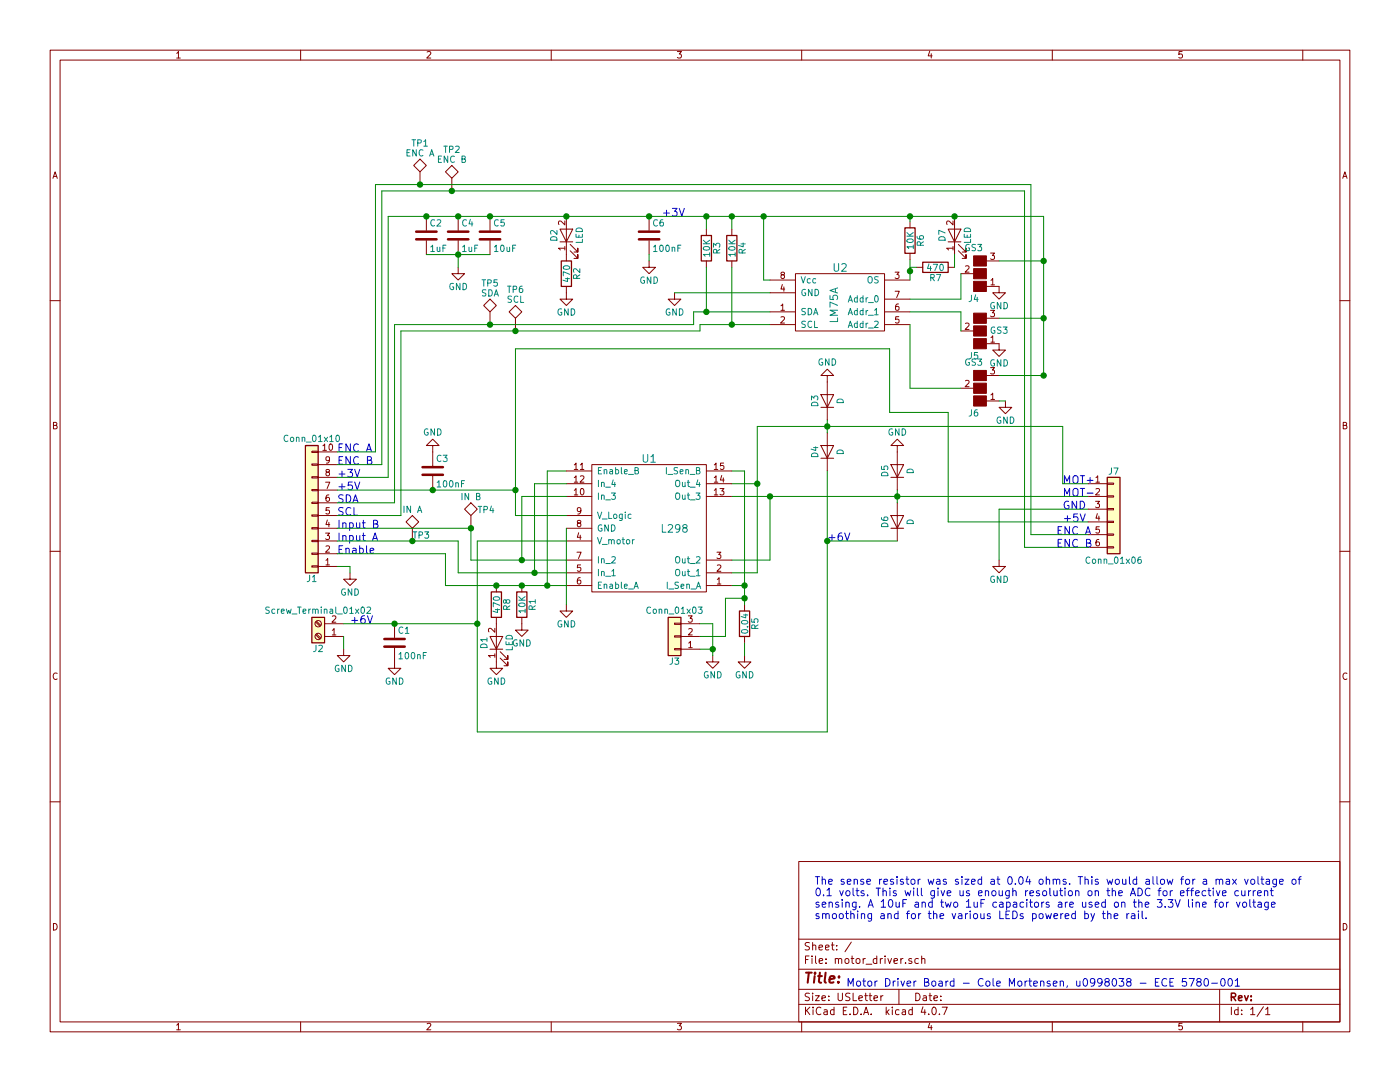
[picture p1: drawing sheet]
EESchema Schematic File Version 2
LIBS:power
LIBS:device
LIBS:switches
LIBS:relays
LIBS:motors
LIBS:transistors
LIBS:conn
LIBS:linear
LIBS:regul
LIBS:74xx
LIBS:cmos4000
LIBS:adc-dac
LIBS:memory
LIBS:xilinx
LIBS:microcontrollers
LIBS:dsp
LIBS:microchip
LIBS:analog_switches
LIBS:motorola
LIBS:texas
LIBS:intel
LIBS:audio
LIBS:interface
LIBS:digital-audio
LIBS:philips
LIBS:display
LIBS:cypress
LIBS:siliconi
LIBS:opto
LIBS:atmel
LIBS:contrib
LIBS:valves
LIBS:motor_driver_components
LIBS:motor_driver-cache
EELAYER 25 0
EELAYER END
$Descr USLetter 11000 8500
encoding utf-8
Sheet 1 1
Title ""
Date ""
Rev ""
Comp ""
Comment1 ""
Comment2 ""
Comment3 ""
Comment4 ""
$EndDescr
$Comp
L L298 U1
U 1 1
P 5100 4150
F 0 "U1" H 5100 4700 60  0000 C CNN
F 1 "L298" H 5300 4150 60  0000 C CNN
F 2 "TO_SOT_Packages_THT:TO-220-15_Vertical_StaggeredType1" H 5650 3800 60  0001 C CNN
F 3 "" H 5650 3800 60  0001 C CNN
	1    5100 4150
	1    0    0    -1  
$EndComp
$Comp
L LM75A U2
U 1 1
P 6600 2400
F 0 "U2" H 6600 2700 60  0000 C CNN
F 1 "LM75A" V 6550 2400 60  0000 C CNN
F 2 "SMD_Packages:SOIC-8-N" H 6450 2100 60  0001 C CNN
F 3 "" H 6450 2100 60  0001 C CNN
	1    6600 2400
	1    0    0    -1  
$EndComp
$Comp
L R R5
U 1 1
P 5850 4900
F 0 "R5" V 5930 4900 50  0000 C CNN
F 1 "0.04" V 5850 4900 50  0000 C CNN
F 2 "Resistors_SMD:R_1206_HandSoldering" V 5780 4900 50  0001 C CNN
F 3 "" H 5850 4900 50  0001 C CNN
	1    5850 4900
	1    0    0    -1  
$EndComp
$Comp
L GND #PWR01
U 1 1
P 5850 5150
F 0 "#PWR01" H 5850 4900 50  0001 C CNN
F 1 "GND" H 5850 5000 50  0000 C CNN
F 2 "" H 5850 5150 50  0001 C CNN
F 3 "" H 5850 5150 50  0001 C CNN
	1    5850 5150
	1    0    0    -1  
$EndComp
$Comp
L Conn_01x03 J3
U 1 1
P 5300 5000
F 0 "J3" H 5300 5200 50  0000 C CNN
F 1 "Conn_01x03" H 5300 4800 50  0000 C CNN
F 2 "Socket_Strips:Socket_Strip_Straight_1x03_Pitch2.54mm" H 5300 5000 50  0001 C CNN
F 3 "" H 5300 5000 50  0001 C CNN
	1    5300 5000
	-1   0    0    1   
$EndComp
$Comp
L Conn_01x10 J1
U 1 1
P 2450 4050
F 0 "J1" H 2450 4550 50  0000 C CNN
F 1 "Conn_01x10" H 2450 3450 50  0000 C CNN
F 2 "Socket_Strips:Socket_Strip_Straight_1x10_Pitch2.54mm" H 2450 4050 50  0001 C CNN
F 3 "" H 2450 4050 50  0001 C CNN
	1    2450 4050
	-1   0    0    1   
$EndComp
$Comp
L Conn_01x06 J7
U 1 1
P 8750 4000
F 0 "J7" H 8750 4300 50  0000 C CNN
F 1 "Conn_01x06" H 8750 3600 50  0000 C CNN
F 2 "Socket_Strips:Socket_Strip_Straight_1x06_Pitch2.54mm" H 8750 4000 50  0001 C CNN
F 3 "" H 8750 4000 50  0001 C CNN
	1    8750 4000
	1    0    0    -1  
$EndComp
$Comp
L GND #PWR02
U 1 1
P 2700 5100
F 0 "#PWR02" H 2700 4850 50  0001 C CNN
F 1 "GND" H 2700 4950 50  0000 C CNN
F 2 "" H 2700 5100 50  0001 C CNN
F 3 "" H 2700 5100 50  0001 C CNN
	1    2700 5100
	1    0    0    -1  
$EndComp
$Comp
L GND #PWR03
U 1 1
P 4450 4750
F 0 "#PWR03" H 4450 4500 50  0001 C CNN
F 1 "GND" H 4450 4600 50  0000 C CNN
F 2 "" H 4450 4750 50  0001 C CNN
F 3 "" H 4450 4750 50  0001 C CNN
	1    4450 4750
	1    0    0    -1  
$EndComp
Text Notes 2750 4900 0    60   ~ 0
+6V
$Comp
L GND #PWR04
U 1 1
P 5600 5150
F 0 "#PWR04" H 5600 4900 50  0001 C CNN
F 1 "GND" H 5600 5000 50  0000 C CNN
F 2 "" H 5600 5150 50  0001 C CNN
F 3 "" H 5600 5150 50  0001 C CNN
	1    5600 5150
	1    0    0    -1  
$EndComp
$Comp
L GND #PWR05
U 1 1
P 7850 4400
F 0 "#PWR05" H 7850 4150 50  0001 C CNN
F 1 "GND" H 7850 4250 50  0000 C CNN
F 2 "" H 7850 4400 50  0001 C CNN
F 3 "" H 7850 4400 50  0001 C CNN
	1    7850 4400
	1    0    0    -1  
$EndComp
$Comp
L GND #PWR06
U 1 1
P 5300 2300
F 0 "#PWR06" H 5300 2050 50  0001 C CNN
F 1 "GND" H 5300 2150 50  0000 C CNN
F 2 "" H 5300 2300 50  0001 C CNN
F 3 "" H 5300 2300 50  0001 C CNN
	1    5300 2300
	1    0    0    -1  
$EndComp
$Comp
L GND #PWR07
U 1 1
P 2750 4500
F 0 "#PWR07" H 2750 4250 50  0001 C CNN
F 1 "GND" H 2750 4350 50  0000 C CNN
F 2 "" H 2750 4500 50  0001 C CNN
F 3 "" H 2750 4500 50  0001 C CNN
	1    2750 4500
	1    0    0    -1  
$EndComp
Text Notes 6650 7750 0    60   ~ 0
Motor Driver Board - Cole Mortensen, u0998038 - ECE 5780-001\n
Text Notes 2650 3750 0    60   ~ 0
+3V
Text Notes 2650 3850 0    60   ~ 0
+5V
Text Notes 2650 3950 0    60   ~ 0
SDA
Text Notes 2650 4050 0    60   ~ 0
SCL
Text Notes 2650 3550 0    60   ~ 0
ENC A
Text Notes 2650 3650 0    60   ~ 0
ENC B
Text Notes 2650 4350 0    60   ~ 0
Enable
Text Notes 2650 4250 0    60   ~ 0
Input A
Text Notes 2650 4150 0    60   ~ 0
Input B
$Comp
L C C3
U 1 1
P 3400 3700
F 0 "C3" H 3425 3800 50  0000 L CNN
F 1 "100nF" H 3425 3600 50  0000 L CNN
F 2 "Capacitors_SMD:C_1206_HandSoldering" H 3438 3550 50  0001 C CNN
F 3 "" H 3400 3700 50  0001 C CNN
	1    3400 3700
	1    0    0    -1  
$EndComp
$Comp
L GND #PWR08
U 1 1
P 3400 3550
F 0 "#PWR08" H 3400 3300 50  0001 C CNN
F 1 "GND" H 3400 3400 50  0000 C CNN
F 2 "" H 3400 3550 50  0001 C CNN
F 3 "" H 3400 3550 50  0001 C CNN
	1    3400 3550
	-1   0    0    1   
$EndComp
$Comp
L C C1
U 1 1
P 3100 5050
F 0 "C1" H 3125 5150 50  0000 L CNN
F 1 "100nF" H 3125 4950 50  0000 L CNN
F 2 "Capacitors_SMD:C_1206_HandSoldering" H 3138 4900 50  0001 C CNN
F 3 "" H 3100 5050 50  0001 C CNN
	1    3100 5050
	1    0    0    -1  
$EndComp
$Comp
L GND #PWR09
U 1 1
P 3100 5200
F 0 "#PWR09" H 3100 4950 50  0001 C CNN
F 1 "GND" H 3100 5050 50  0000 C CNN
F 2 "" H 3100 5200 50  0001 C CNN
F 3 "" H 3100 5200 50  0001 C CNN
	1    3100 5200
	1    0    0    -1  
$EndComp
$Comp
L D D3
U 1 1
P 6500 3150
F 0 "D3" H 6500 3250 50  0000 C CNN
F 1 "D" H 6500 3050 50  0000 C CNN
F 2 "Diodes_SMD:D_SMA_Handsoldering" H 6500 3150 50  0001 C CNN
F 3 "" H 6500 3150 50  0001 C CNN
	1    6500 3150
	0    -1   -1   0   
$EndComp
$Comp
L D D4
U 1 1
P 6500 3550
F 0 "D4" H 6500 3650 50  0000 C CNN
F 1 "D" H 6500 3450 50  0000 C CNN
F 2 "Diodes_SMD:D_SMA_Handsoldering" H 6500 3550 50  0001 C CNN
F 3 "" H 6500 3550 50  0001 C CNN
	1    6500 3550
	0    -1   -1   0   
$EndComp
$Comp
L GND #PWR010
U 1 1
P 6500 3000
F 0 "#PWR010" H 6500 2750 50  0001 C CNN
F 1 "GND" H 6500 2850 50  0000 C CNN
F 2 "" H 6500 3000 50  0001 C CNN
F 3 "" H 6500 3000 50  0001 C CNN
	1    6500 3000
	-1   0    0    1   
$EndComp
$Comp
L D D5
U 1 1
P 7050 3700
F 0 "D5" H 7050 3800 50  0000 C CNN
F 1 "D" H 7050 3600 50  0000 C CNN
F 2 "Diodes_SMD:D_SMA_Handsoldering" H 7050 3700 50  0001 C CNN
F 3 "" H 7050 3700 50  0001 C CNN
	1    7050 3700
	0    -1   -1   0   
$EndComp
$Comp
L D D6
U 1 1
P 7050 4100
F 0 "D6" H 7050 4200 50  0000 C CNN
F 1 "D" H 7050 4000 50  0000 C CNN
F 2 "Diodes_SMD:D_SMA_Handsoldering" H 7050 4100 50  0001 C CNN
F 3 "" H 7050 4100 50  0001 C CNN
	1    7050 4100
	0    -1   -1   0   
$EndComp
$Comp
L GND #PWR011
U 1 1
P 7050 3550
F 0 "#PWR011" H 7050 3300 50  0001 C CNN
F 1 "GND" H 7050 3400 50  0000 C CNN
F 2 "" H 7050 3550 50  0001 C CNN
F 3 "" H 7050 3550 50  0001 C CNN
	1    7050 3550
	-1   0    0    1   
$EndComp
$Comp
L R R1
U 1 1
P 4100 4750
F 0 "R1" V 4180 4750 50  0000 C CNN
F 1 "10K" V 4100 4750 50  0000 C CNN
F 2 "Resistors_SMD:R_1206_HandSoldering" V 4030 4750 50  0001 C CNN
F 3 "" H 4100 4750 50  0001 C CNN
	1    4100 4750
	1    0    0    -1  
$EndComp
$Comp
L GND #PWR012
U 1 1
P 4100 4900
F 0 "#PWR012" H 4100 4650 50  0001 C CNN
F 1 "GND" H 4100 4750 50  0000 C CNN
F 2 "" H 4100 4900 50  0001 C CNN
F 3 "" H 4100 4900 50  0001 C CNN
	1    4100 4900
	1    0    0    -1  
$EndComp
$Comp
L C C6
U 1 1
P 5100 1850
F 0 "C6" H 5125 1950 50  0000 L CNN
F 1 "100nF" H 5125 1750 50  0000 L CNN
F 2 "Capacitors_SMD:C_1206_HandSoldering" H 5138 1700 50  0001 C CNN
F 3 "" H 5100 1850 50  0001 C CNN
	1    5100 1850
	1    0    0    -1  
$EndComp
$Comp
L GND #PWR013
U 1 1
P 5100 2050
F 0 "#PWR013" H 5100 1800 50  0001 C CNN
F 1 "GND" H 5100 1900 50  0000 C CNN
F 2 "" H 5100 2050 50  0001 C CNN
F 3 "" H 5100 2050 50  0001 C CNN
	1    5100 2050
	1    0    0    -1  
$EndComp
Text Notes 6500 4250 0    60   ~ 0
+6V
$Comp
L R R6
U 1 1
P 7150 1890
F 0 "R6" V 7230 1890 50  0000 C CNN
F 1 "10K" V 7150 1890 50  0000 C CNN
F 2 "Resistors_SMD:R_1206_HandSoldering" V 7080 1890 50  0001 C CNN
F 3 "" H 7150 1890 50  0001 C CNN
	1    7150 1890
	1    0    0    -1  
$EndComp
$Comp
L R R3
U 1 1
P 5550 1950
F 0 "R3" V 5630 1950 50  0000 C CNN
F 1 "10K" V 5550 1950 50  0000 C CNN
F 2 "Resistors_SMD:R_1206_HandSoldering" V 5480 1950 50  0001 C CNN
F 3 "" H 5550 1950 50  0001 C CNN
	1    5550 1950
	1    0    0    -1  
$EndComp
$Comp
L R R4
U 1 1
P 5750 1950
F 0 "R4" V 5830 1950 50  0000 C CNN
F 1 "10K" V 5750 1950 50  0000 C CNN
F 2 "Resistors_SMD:R_1206_HandSoldering" V 5680 1950 50  0001 C CNN
F 3 "" H 5750 1950 50  0001 C CNN
	1    5750 1950
	1    0    0    -1  
$EndComp
Text Notes 5200 1700 0    60   ~ 0
+3V
Text Notes 8350 4100 0    60   ~ 0
+5V
Text Notes 8350 4000 0    60   ~ 0
GND
Text Notes 8350 3800 0    60   ~ 0
MOT+
Text Notes 8350 3900 0    60   ~ 0
MOT-
Text Notes 8300 4200 0    60   ~ 0
ENC A
Text Notes 8300 4300 0    60   ~ 0
ENC B
$Comp
L C C2
U 1 1
P 3350 1850
F 0 "C2" H 3375 1950 50  0000 L CNN
F 1 "1uF" H 3375 1750 50  0000 L CNN
F 2 "Capacitors_THT:CP_Radial_D5.0mm_P2.00mm" H 3388 1700 50  0001 C CNN
F 3 "" H 3350 1850 50  0001 C CNN
	1    3350 1850
	1    0    0    -1  
$EndComp
$Comp
L C C4
U 1 1
P 3600 1850
F 0 "C4" H 3625 1950 50  0000 L CNN
F 1 "1uF" H 3625 1750 50  0000 L CNN
F 2 "Capacitors_THT:CP_Radial_D5.0mm_P2.00mm" H 3638 1700 50  0001 C CNN
F 3 "" H 3600 1850 50  0001 C CNN
	1    3600 1850
	1    0    0    -1  
$EndComp
$Comp
L C C5
U 1 1
P 3850 1850
F 0 "C5" H 3875 1950 50  0000 L CNN
F 1 "10uF" H 3875 1750 50  0000 L CNN
F 2 "Capacitors_THT:C_Rect_L7.0mm_W3.5mm_P5.00mm" H 3888 1700 50  0001 C CNN
F 3 "" H 3850 1850 50  0001 C CNN
	1    3850 1850
	1    0    0    -1  
$EndComp
$Comp
L GND #PWR014
U 1 1
P 3600 2100
F 0 "#PWR014" H 3600 1850 50  0001 C CNN
F 1 "GND" H 3600 1950 50  0000 C CNN
F 2 "" H 3600 2100 50  0001 C CNN
F 3 "" H 3600 2100 50  0001 C CNN
	1    3600 2100
	1    0    0    -1  
$EndComp
$Comp
L LED D7
U 1 1
P 7500 1850
F 0 "D7" H 7500 1950 50  0000 C CNN
F 1 "LED" H 7500 1750 50  0000 C CNN
F 2 "LEDs:LED_1206_HandSoldering" H 7500 1850 50  0001 C CNN
F 3 "" H 7500 1850 50  0001 C CNN
	1    7500 1850
	0    -1   -1   0   
$EndComp
$Comp
L R R7
U 1 1
P 7350 2100
F 0 "R7" V 7430 2100 50  0000 C CNN
F 1 "470" V 7350 2100 50  0000 C CNN
F 2 "Resistors_SMD:R_1206_HandSoldering" V 7280 2100 50  0001 C CNN
F 3 "" H 7350 2100 50  0001 C CNN
	1    7350 2100
	0    1    1    0   
$EndComp
$Comp
L GS3 J5
U 1 1
P 7700 2600
F 0 "J5" H 7750 2800 50  0000 C CNN
F 1 "GS3" H 7550 2600 50  0000 C CNN
F 2 "Connectors:GS3" V 7788 2526 50  0001 C CNN
F 3 "" H 7700 2600 50  0001 C CNN
	1    7700 2600
	-1   0    0    1   
$EndComp
$Comp
L GS3 J4
U 1 1
P 7700 2150
F 0 "J4" H 7750 2350 50  0000 C CNN
F 1 "GS3" H 7750 1951 50  0000 C CNN
F 2 "Connectors:GS3" V 7788 2076 50  0001 C CNN
F 3 "" H 7700 2150 50  0001 C CNN
	1    7700 2150
	-1   0    0    1   
$EndComp
$Comp
L GS3 J6
U 1 1
P 7700 3050
F 0 "J6" H 7750 3250 50  0000 C CNN
F 1 "GS3" H 7750 2851 50  0000 C CNN
F 2 "Connectors:GS3" V 7788 2976 50  0001 C CNN
F 3 "" H 7700 3050 50  0001 C CNN
	1    7700 3050
	-1   0    0    1   
$EndComp
$Comp
L GND #PWR015
U 1 1
P 7900 3150
F 0 "#PWR015" H 7900 2900 50  0001 C CNN
F 1 "GND" H 7900 3000 50  0000 C CNN
F 2 "" H 7900 3150 50  0001 C CNN
F 3 "" H 7900 3150 50  0001 C CNN
	1    7900 3150
	1    0    0    -1  
$EndComp
$Comp
L GND #PWR016
U 1 1
P 7850 2250
F 0 "#PWR016" H 7850 2000 50  0001 C CNN
F 1 "GND" H 7850 2100 50  0000 C CNN
F 2 "" H 7850 2250 50  0001 C CNN
F 3 "" H 7850 2250 50  0001 C CNN
	1    7850 2250
	1    0    0    -1  
$EndComp
$Comp
L GND #PWR017
U 1 1
P 7850 2700
F 0 "#PWR017" H 7850 2450 50  0001 C CNN
F 1 "GND" H 7850 2550 50  0000 C CNN
F 2 "" H 7850 2700 50  0001 C CNN
F 3 "" H 7850 2700 50  0001 C CNN
	1    7850 2700
	1    0    0    -1  
$EndComp
$Comp
L LED D2
U 1 1
P 4450 1850
F 0 "D2" H 4450 1950 50  0000 C CNN
F 1 "LED" H 4450 1750 50  0000 C CNN
F 2 "LEDs:LED_1206_HandSoldering" H 4450 1850 50  0001 C CNN
F 3 "" H 4450 1850 50  0001 C CNN
	1    4450 1850
	0    -1   -1   0   
$EndComp
$Comp
L R R2
U 1 1
P 4450 2150
F 0 "R2" V 4530 2150 50  0000 C CNN
F 1 "470" V 4450 2150 50  0000 C CNN
F 2 "Resistors_SMD:R_1206_HandSoldering" V 4380 2150 50  0001 C CNN
F 3 "" H 4450 2150 50  0001 C CNN
	1    4450 2150
	1    0    0    -1  
$EndComp
$Comp
L GND #PWR018
U 1 1
P 4450 2300
F 0 "#PWR018" H 4450 2050 50  0001 C CNN
F 1 "GND" H 4450 2150 50  0000 C CNN
F 2 "" H 4450 2300 50  0001 C CNN
F 3 "" H 4450 2300 50  0001 C CNN
	1    4450 2300
	1    0    0    -1  
$EndComp
$Comp
L LED D1
U 1 1
P 3900 5050
F 0 "D1" H 3900 5150 50  0000 C CNN
F 1 "LED" H 3900 4950 50  0000 C CNN
F 2 "LEDs:LED_1206_HandSoldering" H 3900 5050 50  0001 C CNN
F 3 "" H 3900 5050 50  0001 C CNN
	1    3900 5050
	0    -1   -1   0   
$EndComp
$Comp
L GND #PWR019
U 1 1
P 3900 5200
F 0 "#PWR019" H 3900 4950 50  0001 C CNN
F 1 "GND" H 3900 5050 50  0000 C CNN
F 2 "" H 3900 5200 50  0001 C CNN
F 3 "" H 3900 5200 50  0001 C CNN
	1    3900 5200
	1    0    0    -1  
$EndComp
$Comp
L TEST TP1
U 1 1
P 3300 1450
F 0 "TP1" H 3300 1750 50  0000 C BNN
F 1 "ENC A" H 3300 1700 50  0000 C CNN
F 2 "Measurement_Points:Test_Point" H 3300 1450 50  0001 C CNN
F 3 "" H 3300 1450 50  0001 C CNN
	1    3300 1450
	1    0    0    -1  
$EndComp
$Comp
L TEST TP2
U 1 1
P 3550 1500
F 0 "TP2" H 3550 1800 50  0000 C BNN
F 1 "ENC B" H 3550 1750 50  0000 C CNN
F 2 "Measurement_Points:Test_Point" H 3550 1500 50  0001 C CNN
F 3 "" H 3550 1500 50  0001 C CNN
	1    3550 1500
	1    0    0    -1  
$EndComp
$Comp
L TEST TP5
U 1 1
P 3850 2550
F 0 "TP5" H 3850 2850 50  0000 C BNN
F 1 "SDA" H 3850 2800 50  0000 C CNN
F 2 "Measurement_Points:Test_Point" H 3850 2550 50  0001 C CNN
F 3 "" H 3850 2550 50  0001 C CNN
	1    3850 2550
	1    0    0    -1  
$EndComp
$Comp
L TEST TP6
U 1 1
P 4050 2600
F 0 "TP6" H 4050 2900 50  0000 C BNN
F 1 "SCL" H 4050 2850 50  0000 C CNN
F 2 "Measurement_Points:Test_Point" H 4050 2600 50  0001 C CNN
F 3 "" H 4050 2600 50  0001 C CNN
	1    4050 2600
	1    0    0    -1  
$EndComp
$Comp
L TEST TP3
U 1 1
P 3240 4250
F 0 "TP3" H 3310 4270 50  0000 C BNN
F 1 "IN A" H 3240 4500 50  0000 C CNN
F 2 "Measurement_Points:Measurement_Point_Round-SMD-Pad_Small" H 3240 4250 50  0001 C CNN
F 3 "" H 3240 4250 50  0001 C CNN
	1    3240 4250
	1    0    0    -1  
$EndComp
$Comp
L TEST TP4
U 1 1
P 3700 4150
F 0 "TP4" H 3820 4270 50  0000 C BNN
F 1 "IN B" H 3700 4400 50  0000 C CNN
F 2 "Measurement_Points:Measurement_Point_Round-SMD-Pad_Small" H 3700 4150 50  0001 C CNN
F 3 "" H 3700 4150 50  0001 C CNN
	1    3700 4150
	1    0    0    -1  
$EndComp
$Comp
L Screw_Terminal_01x02 J2
U 1 1
P 2500 5000
F 0 "J2" H 2500 5100 50  0000 C CNN
F 1 "Screw_Terminal_01x02" H 2500 4800 50  0000 C CNN
F 2 "TerminalBlocks_Phoenix:TerminalBlock_Phoenix_MKDS1.5-2pol" H 2500 5000 50  0001 C CNN
F 3 "" H 2500 5000 50  0001 C CNN
	1    2500 5000
	-1   0    0    1   
$EndComp
$Comp
L R R8
U 1 1
P 3900 4750
F 0 "R8" V 3980 4750 50  0000 C CNN
F 1 "470" V 3900 4750 50  0000 C CNN
F 2 "Resistors_SMD:R_1206_HandSoldering" V 3830 4750 50  0001 C CNN
F 3 "" H 3900 4750 50  0001 C CNN
	1    3900 4750
	1    0    0    -1  
$EndComp
Wire Wire Line
	3500 4600 4450 4600
Wire Wire Line
	4300 4600 4300 3700
Wire Wire Line
	4300 3700 4450 3700
Wire Wire Line
	3600 4500 4450 4500
Wire Wire Line
	4200 4500 4200 3800
Wire Wire Line
	4200 3800 4450 3800
Wire Wire Line
	3700 4400 4450 4400
Wire Wire Line
	4100 4400 4100 3900
Wire Wire Line
	4100 3900 4450 3900
Wire Wire Line
	5750 3700 5850 3700
Wire Wire Line
	5850 3700 5850 4750
Wire Wire Line
	5850 4600 5750 4600
Wire Wire Line
	5950 4500 5750 4500
Wire Wire Line
	6050 3900 6050 4400
Wire Wire Line
	6050 4400 5750 4400
Connection ~ 5850 4600
Wire Wire Line
	5850 5050 5850 5150
Wire Wire Line
	3750 4900 2700 4900
Wire Wire Line
	3750 4250 3750 5750
Wire Wire Line
	3750 4250 4450 4250
Wire Wire Line
	2700 5100 2700 5000
Wire Wire Line
	4450 4750 4450 4150
Wire Wire Line
	5500 5000 5700 5000
Wire Wire Line
	5700 5000 5700 4700
Wire Wire Line
	5700 4700 5850 4700
Connection ~ 5850 4700
Wire Wire Line
	5500 4900 5600 4900
Wire Wire Line
	5600 4900 5600 5150
Wire Wire Line
	5600 5100 5500 5100
Connection ~ 5600 5100
Connection ~ 5950 3800
Connection ~ 6050 3900
Wire Wire Line
	7850 4000 8550 4000
Wire Wire Line
	3050 1700 8200 1700
Wire Wire Line
	6000 1700 6000 2200
Wire Wire Line
	6000 2200 6050 2200
Wire Wire Line
	5300 2300 6050 2300
Wire Wire Line
	2750 4500 2750 4450
Wire Wire Line
	2750 4450 2650 4450
Wire Wire Line
	2950 3550 2650 3550
Wire Wire Line
	2950 1450 2950 3550
Wire Wire Line
	2950 1450 8100 1450
Wire Wire Line
	8100 1450 8100 4200
Wire Wire Line
	8100 4200 8550 4200
Wire Wire Line
	7850 4000 7850 4400
Wire Wire Line
	8050 4300 8550 4300
Wire Wire Line
	8050 1500 8050 4300
Wire Wire Line
	3000 1500 8050 1500
Wire Wire Line
	3000 1500 3000 3650
Wire Wire Line
	3000 3650 2650 3650
Wire Wire Line
	3050 3750 2650 3750
Wire Wire Line
	3050 1700 3050 3750
Wire Wire Line
	2650 3850 4050 3850
Wire Wire Line
	4050 2740 4050 4050
Wire Wire Line
	4050 4050 4450 4050
Wire Wire Line
	3100 3950 2650 3950
Wire Wire Line
	3100 2550 3100 3950
Wire Wire Line
	3100 2550 5450 2550
Wire Wire Line
	5450 2550 5450 2450
Wire Wire Line
	5450 2450 6050 2450
Wire Wire Line
	2650 4050 3150 4050
Wire Wire Line
	3150 2600 5500 2600
Wire Wire Line
	5500 2600 5500 2550
Wire Wire Line
	5500 2550 6050 2550
Wire Wire Line
	2650 4350 3500 4350
Wire Wire Line
	3500 4350 3500 4600
Connection ~ 4300 4600
Wire Wire Line
	2650 4250 3600 4250
Wire Wire Line
	3600 4250 3600 4500
Connection ~ 4200 4500
Wire Wire Line
	2650 4150 3700 4150
Wire Wire Line
	3700 4150 3700 4400
Connection ~ 4100 4400
Wire Wire Line
	5950 3800 5750 3800
Wire Wire Line
	5950 3350 5950 4500
Wire Wire Line
	6500 3300 6500 3400
Wire Wire Line
	7050 3850 7050 3950
Wire Wire Line
	5750 3900 8550 3900
Connection ~ 7050 3900
Wire Wire Line
	3750 5750 6500 5750
Connection ~ 3750 4900
Wire Wire Line
	7050 4250 6500 4250
Connection ~ 6500 4250
Wire Wire Line
	3150 4050 3150 2600
Wire Wire Line
	5550 1800 5550 1700
Wire Wire Line
	5750 1800 5750 1700
Wire Wire Line
	5550 2100 5550 2450
Connection ~ 5550 2450
Wire Wire Line
	5750 2100 5750 2550
Connection ~ 5750 2550
Wire Wire Line
	8550 3800 8350 3800
Connection ~ 6000 1700
Connection ~ 5750 1700
Connection ~ 5550 1700
Connection ~ 5100 1700
Wire Wire Line
	5100 2000 5100 2050
Connection ~ 3600 2000
Wire Wire Line
	3600 2000 3600 2100
Wire Wire Line
	3350 2000 3850 2000
Wire Wire Line
	7150 2350 7550 2350
Wire Wire Line
	7150 2450 7550 2450
Wire Wire Line
	7850 2500 8200 2500
Connection ~ 8200 2500
Wire Wire Line
	7150 3050 7550 3050
Wire Wire Line
	7150 3050 7150 2550
Wire Wire Line
	7550 2350 7550 2150
Wire Wire Line
	7850 2050 8200 2050
Connection ~ 8200 2050
Wire Wire Line
	5950 3350 8350 3350
Connection ~ 6500 3350
Wire Wire Line
	8350 3350 8350 3800
Wire Wire Line
	7550 2450 7550 2600
Connection ~ 4450 1700
Connection ~ 3400 3850
Connection ~ 3900 4600
Connection ~ 4100 4600
Connection ~ 3100 4900
Wire Wire Line
	7850 2950 8200 2950
Connection ~ 8200 2950
Connection ~ 3350 1700
Connection ~ 3600 1700
Connection ~ 3850 1700
Wire Wire Line
	6500 5750 6500 3700
Wire Wire Line
	7850 3150 7900 3150
Connection ~ 3300 1450
Connection ~ 3550 1500
Connection ~ 3850 2550
Connection ~ 4050 2600
Connection ~ 3240 4250
Connection ~ 3700 4150
Connection ~ 7500 1700
Wire Wire Line
	7500 2000 7500 2100
Wire Wire Line
	7200 2100 7150 2100
Wire Wire Line
	7150 2100 7150 2200
Wire Wire Line
	7150 1740 7150 1700
Connection ~ 7150 1700
Wire Wire Line
	7150 2040 7150 2130
Connection ~ 7150 2130
Text Notes 6400 7220 0    60   ~ 0
The sense resistor was sized at 0.04 ohms. This would allow for a max voltage of \n0.1 volts. This will give us enough resolution on the ADC for effective current\nsensing. A 10uF and two 1uF capacitors are used on the 3.3V line for voltage\nsmoothing and for the various LEDs powered by the rail.
Wire Wire Line
	8200 2950 8200 1700
Wire Wire Line
	4050 2740 6990 2740
Wire Wire Line
	6990 2740 6990 3240
Wire Wire Line
	6990 3240 7450 3240
Wire Wire Line
	7450 3240 7450 4100
Wire Wire Line
	7450 4100 8550 4100
Connection ~ 4050 3850
$EndSCHEMATC
